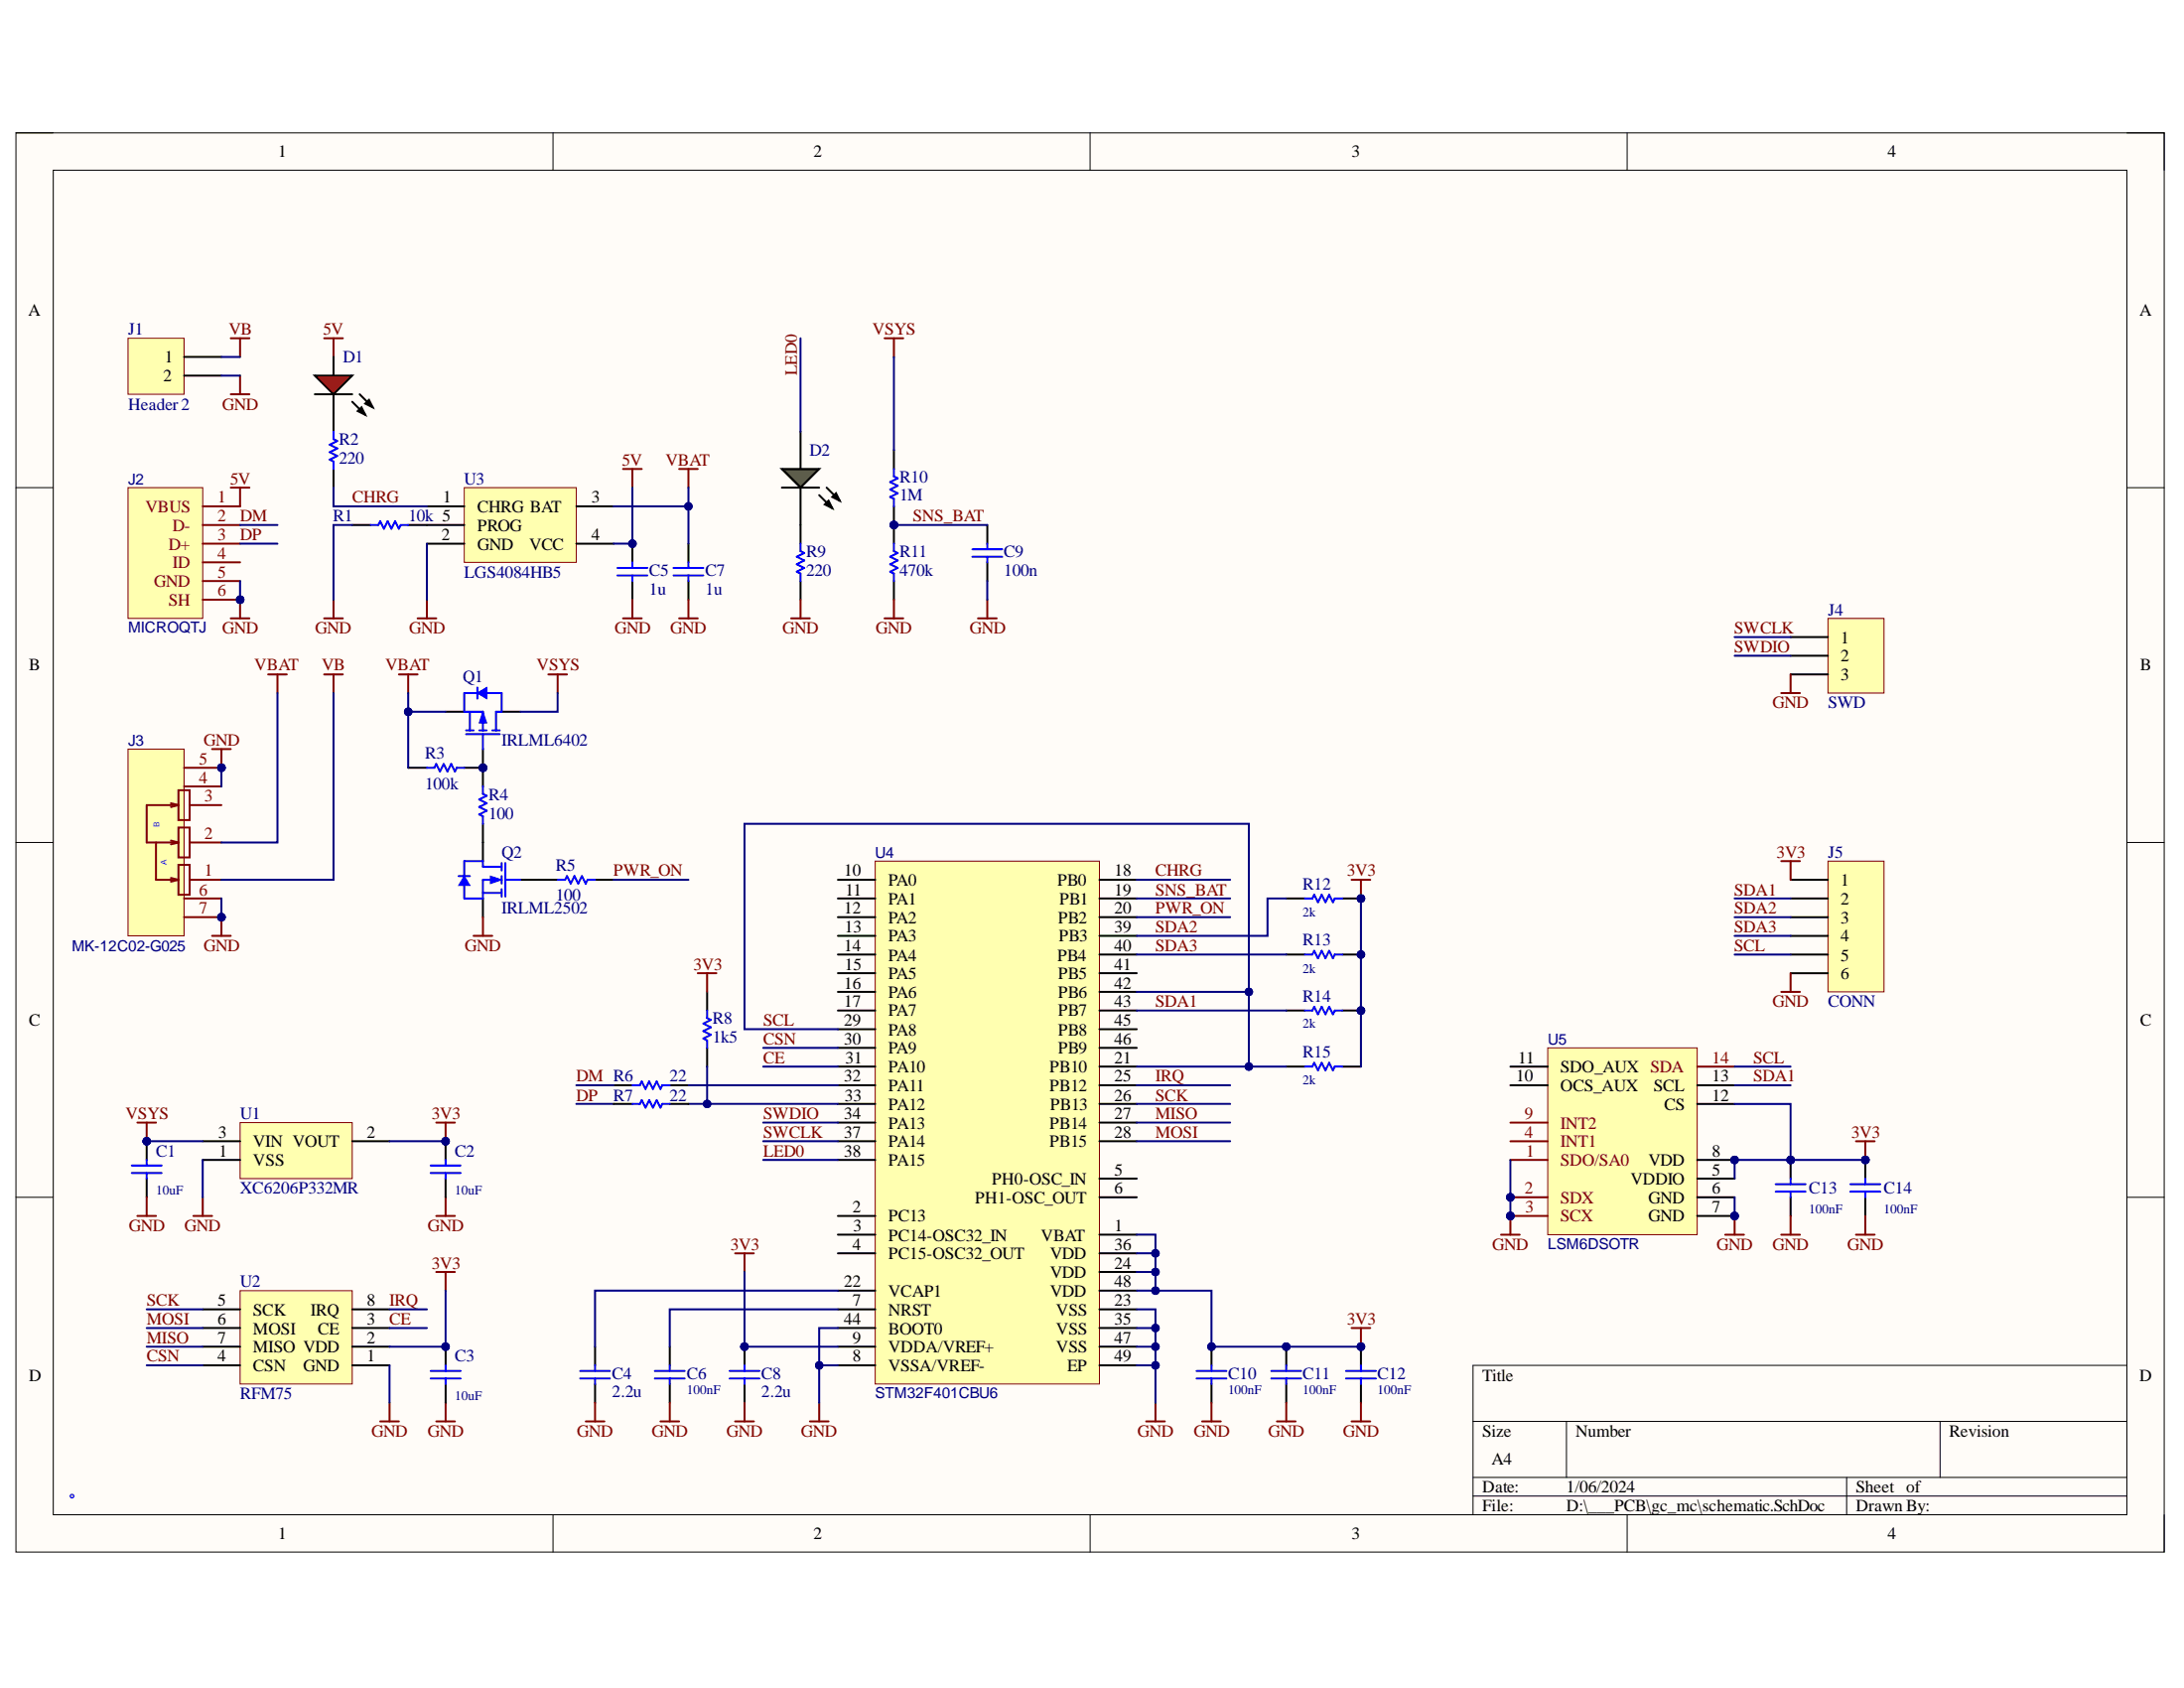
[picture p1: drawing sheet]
# Altium project gc_mc.PrjPCB
PRJ_ID: GC MC; PRJ_VER: v1.0.0
1 sheet, 44 parts. Net scope: global (net labels, ports and power ports of the same name join across sheets).
Board file: board.PcbDoc

## Sheet schematic.SchDoc
size A4; SheetNumber: 6; SheetTotal: 29

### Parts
C1  10uF  [C0603]
C2  10uF  [C0603]
C3  10uF  [C0805]
C4  2.2u  [C0603]
C5  1u  [C0805]
C6  100nF  [C0402]
C7  1u  [C0805]
C8  2.2u  [C0603]
C9  100n  [C0402]
C10  100nF  [C0402]
C11  100nF  [C0402]
C12  100nF  [C0402]
C13  100nF  [C0402]
C14  100nF  [C0402]
D1  RED  [LED-0603-RED]  (value not drawn)
D2  GRN  [LED-0603-GRN]  (value not drawn)
J1  Header 2  [HDR-1X2_2.54]  (no BOM)
J2  MICROQTJ  [CONN-USB-MICRO_#1]
J3  MK-12C02-G025  [SW-SMD_MK-12C02-G025]
J4  SWD  [HDR-1x3-P1.25]  (no BOM)
J5  CONN  [HDR-1x6-P1.25]  (no BOM)
LOGO1  LOGO  [LOGO]  (value not drawn)  (no BOM)
Q1  IRLML6402  [SOT-23]
Q2  IRLML2502  [SOT-23]
R1  10k  [R0402]
R2  220  [R0402]
R3  100k  [R0402]
R4  100  [R0402]
R5  100  [R0402]
R6  22  [R0402]
R7  22  [R0402]
R8  1k5  [R0402]
R9  220  [R0402]
R10  1M  [R0402]
R11  470k  [R0402]
R12  2k  [R0402]
R13  2k  [R0402]
R14  2k  [R0402]
R15  2k  [R0402]
U1  XC6206P332MR  [SOT-23]
U2  RFM75  [RFM75]
U3  LGS4084HB5  [SOT-23-5]
U4  STM32F401CBU6  [UFQFPN-48_L7.0-W7.0]
U5  LSM6DSOTR  [LGA-14_L3.0-W2.5-P0.50-TL]

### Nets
3V3: C2.2 C3.2 C8.2 C10.2 C11.2 C12.2 C13.2 C14.2 J5.1 R8.1 R12.1 R13.1 R14.1 R15.1 U1.2(VOUT) U2.2(VDD) U4.1(VBAT) U4.9(VDDA/VREF+) U4.24(VDD) U4.36(VDD) U4.48(VDD) U5.5(VDDIO) U5.8(VDD) U5.12(CS)
5V: C5.2 D1.1(A) J2.1(VBUS) U3.4(VCC)
GND: C1.1 C2.1 C3.1 C4.1 C5.1 C6.1 C7.1 C8.1 C9.1 C10.1 C11.1 C12.1 C13.1 C14.1 J1.2 J2.5(GND) J2.6(SH) J3.4 J3.5 J3.6 J3.7 J4.3 J5.6 Q2.2(SOURCE) R1.2 R9.1 R11.1 U1.1(VSS) U2.1(GND) U3.2(GND) U4.8(VSSA/VREF-) U4.23(VSS) U4.35(VSS) U4.44(BOOT0) U4.47(VSS) U4.49(EP) U5.1(SDO/SA0) U5.2(SDX) U5.3(SCX) U5.6(GND) U5.7(GND)
VB: J1.1 J3.1
VBAT: C7.2 J3.2 Q1.2(SOURCE) R3.2 U3.3(BAT)
VSYS: C1.2 Q1.3(DRAIN) R10.2 U1.3(VIN)
CE: U2.3(CE) U4.31(PA10)
CHRG: R2.1 U3.1(CHRG) U4.18(PB0)
CSN: U2.4(CSN) U4.30(PA9)
DM: J2.2(D-) R6.2
DP: J2.3(D+) R7.2
IRQ: U2.8(IRQ) U4.25(PB12)
LED0: D2.1(A) U4.38(PA15)
MISO: U2.7(MISO) U4.27(PB14)
MOSI: U2.6(MOSI) U4.28(PB15)
PWR_ON: R5.1 U4.20(PB2)
SCK: U2.5(SCK) U4.26(PB13)
SCL: J5.5 R15.2 U4.21(PB10) U4.29(PA8) U4.42(PB6) U5.14(SDA)
SDA1: J5.2 R14.2 U4.43(PB7) U5.13(SCL)
SDA2: J5.3 R12.2 U4.39(PB3)
SDA3: J5.4 R13.2 U4.40(PB4)
SNS_BAT: C9.2 R10.1 R11.2 U4.19(PB1)
SWCLK: J4.1 U4.37(PA14)
SWDIO: J4.2 U4.34(PA13)
NetC4_2: C4.2 U4.22(VCAP1)
NetC6_2: C6.2 U4.7(NRST)
NetD1_2: D1.2(K) R2.2
NetD2_2: D2.2(K) R9.2
NetQ1_1: Q1.1(GATE) R3.1 R4.2
NetQ2_1: Q2.1(GATE) R5.2
NetQ2_3: Q2.3(DRAIN) R4.1
NetR1_1: R1.1 U3.5(PROG)
NetR6_1: R6.1 U4.32(PA11)
NetR7_1: R7.1 R8.2 U4.33(PA12)

Not connected (* = marked no-connect by the designer): J2 4(ID); J3 3; U4 2(PC13) 3(PC14-OSC32_IN) 4(PC15-OSC32_OUT) 5(PH0-OSC_IN) 6(PH1-OSC_OUT) 10(PA0) 11(PA1) 12(PA2) 13(PA3) 14(PA4) 15(PA5) 16(PA6) 17(PA7) 41(PB5) 45(PB8) 46(PB9); U5 4(INT1) 9(INT2) 10(OCS_AUX) 11(SDO_AUX)
